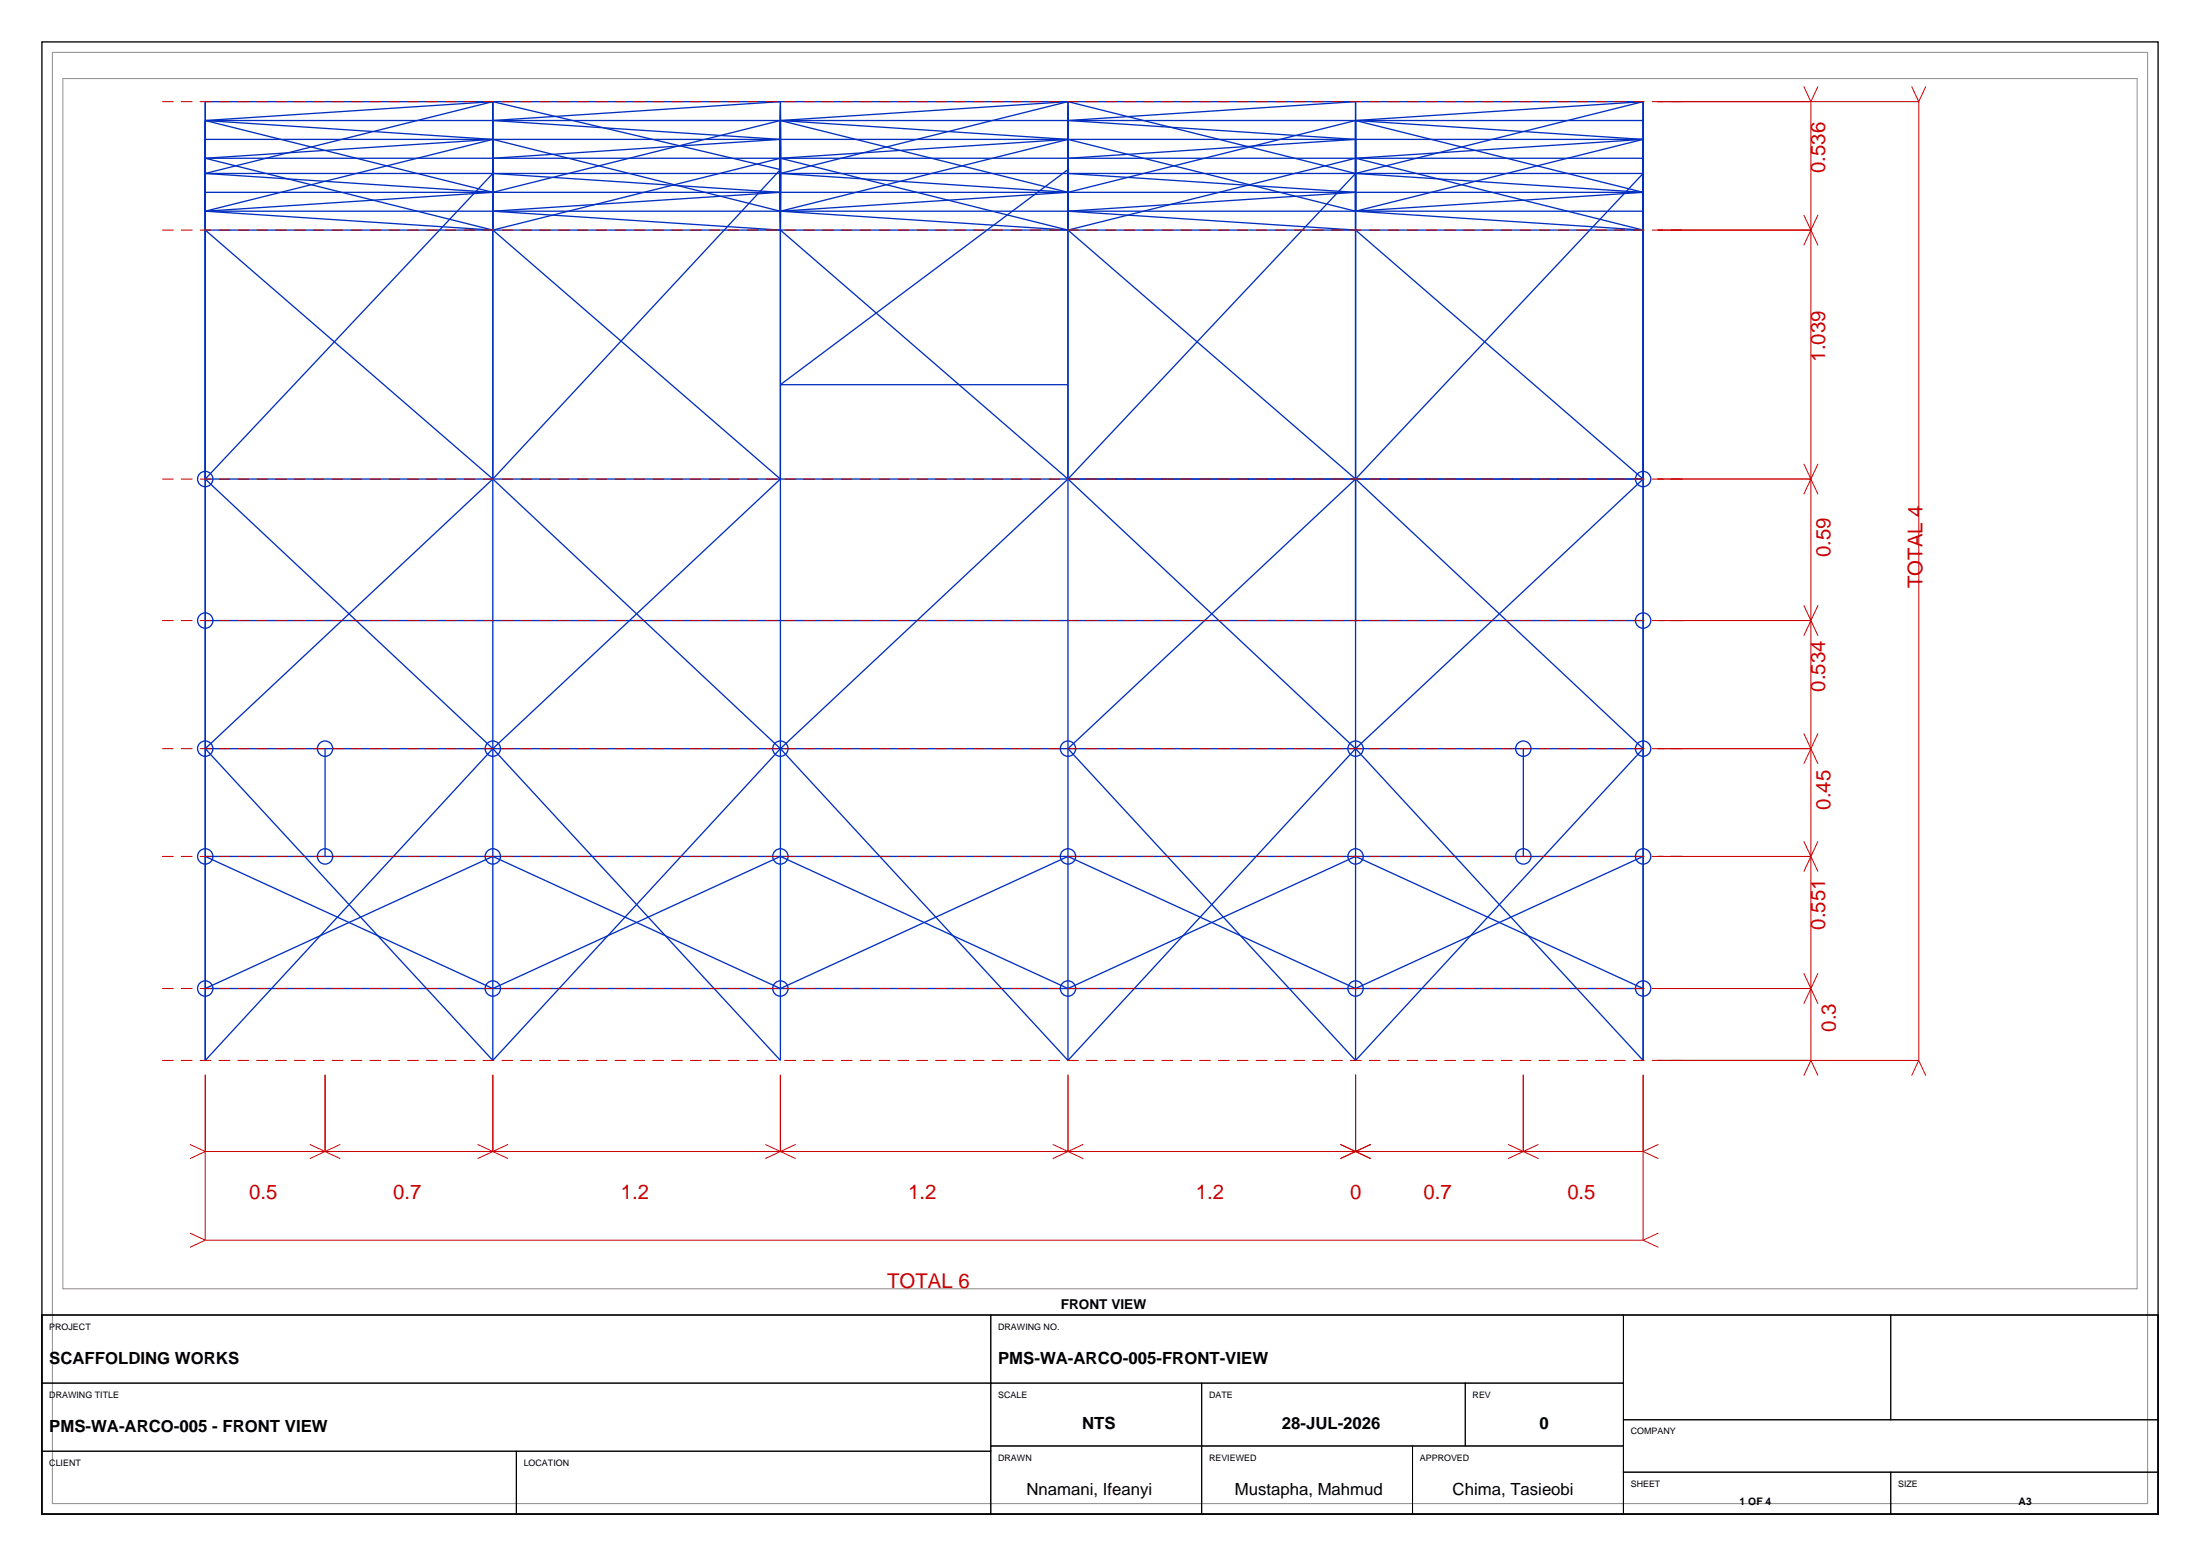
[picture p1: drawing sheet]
<svg xmlns="http://www.w3.org/2000/svg" width="420mm" height="297mm" viewBox="0 0 420 297" stroke-linecap="round" stroke-linejoin="round" font-family="sans-serif">
<path d="M8 8h404v281h-404zM8 251h404v38h-404z" fill="none" stroke="#000" stroke-width=".25"/>
<path d="M10 10h400v277h-400zM12 15h396v231h-396z" fill="none" stroke="#8c8c8c" stroke-width=".19"/>
<g fill="none" stroke="#002ebf" stroke-width=".25">
<path d="M94.1 19.4v183M94.1 19.4l54.9 13-54.9 59M94.1 19.4l-54.9 13.7M94.1 19.4l-54.9 3.6M203.9 19.4v183M203.9 19.4l-54.9 13.7 54.9 3.6M203.9 19.4l54.9 13.7M203.9 19.4l-54.9 3.6M313.7 19.4h-274.5v183l54.9-59.5M313.7 19.4v183l-54.9-59.5M313.7 19.4l-54.9 13.7M313.7 19.4l-54.9 3.6"/>
<path d="M39.2 33.1h274.5l-54.9 58.3M39.2 30.2h274.5M39.2 26.6h274.5M39.2 23h274.5M39.2 36.7h274.5M39.2 30.2l54.9 13.7M39.2 23l54.9 13.7M39.2 23l54.9 3.6M39.2 33.1l54.9 3.6M94.1 30.2l54.9-3.6-54.9-3.6 54.9-3.6v183l-54.9-59.5M94.1 26.6l-54.9 13.7M94.1 26.6l54.9 13.7"/>
<path d="M94.1 26.6l-54.9 3.6M94.1 36.7l-54.9 3.6M149 30.2l-54.9 13.7M149 30.2l54.9 13.7M149 23l-54.9 13.7M149 23l54.9 13.7M149 23l54.9 3.6M203.9 30.2l54.9-3.6-54.9-3.6 54.9-3.6v183M203.9 32.4l-54.9 41h54.9M203.9 26.6l-54.9 13.7M203.9 26.6l54.9 13.7M203.9 26.6l-54.9 3.6"/>
<path d="M203.9 36.7l-54.9 3.6M203.9 33.1l54.9 3.6-54.9 3.6 54.9 3.6 54.9 47.5M258.8 33.1l-54.9 58.3M258.8 33.1l54.9 3.6M258.8 30.2l-54.9 13.7M258.8 30.2l54.9 13.7M258.8 23l-54.9 13.7M258.8 23l54.9 13.7M258.8 23l54.9 3.6M313.7 26.6l-54.9 13.7M313.7 26.6l-54.9 3.6M313.7 36.7l-54.9 3.6"/>
<path d="M39.2 40.3h274.5M39.2 40.3l54.9 3.6M94.1 43.9l54.9 47.5-54.9 51.5M149 40.3l54.9 3.6M203.9 43.9l54.9 47.5M258.8 40.3l54.9 3.6M313.7 43.9h-274.5l54.9 47.5M39.2 91.4h274.5M39.2 91.4l54.9-58.3 54.9 3.6-54.9 3.6 54.9 3.6 54.9 47.5M39.2 91.4l54.9 51.5M94.1 91.4l54.9 51.5M94.1 91.4l-54.9 51.5"/>
<path d="M203.9 91.4l54.9 51.5M203.9 91.4l-54.9 51.5M258.8 91.4l54.9 51.5M258.8 91.4l-54.9 51.5 54.9 59.5M313.7 91.4l-54.9 51.5M39.2 118.4h274.5M39.2 142.9h274.5M39.2 142.9l54.9 59.5M62.1 142.9v20.6M149 142.9l-54.9 59.5M149 142.9l54.9 59.5M258.8 142.9l-54.9 59.5"/>
<path d="M290.8 142.9v20.6M313.7 142.9l-54.9 59.5M39.2 163.5h274.5l-54.9 25.2-54.9-25.2-54.9 25.2-54.9-25.2-54.9 25.2h274.5l-54.9-25.2-54.9 25.2-54.9-25.2-54.9 25.2z"/>
<circle cx="39.2" cy="91.4" r="1.46"/>
<circle cx="313.7" cy="91.4" r="1.46"/>
<circle cx="39.2" cy="118.5" r="1.46"/>
<circle cx="313.7" cy="118.5" r="1.46"/>
<circle cx="39.2" cy="142.9" r="1.46"/>
<circle cx="62.1" cy="142.9" r="1.46"/>
<circle cx="94.1" cy="142.9" r="1.46"/>
<circle cx="149" cy="142.9" r="1.46"/>
<circle cx="203.9" cy="142.9" r="1.46"/>
<circle cx="258.8" cy="142.9" r="1.46"/>
<circle cx="290.8" cy="142.9" r="1.46"/>
<circle cx="313.7" cy="142.9" r="1.46"/>
<circle cx="39.2" cy="163.5" r="1.46"/>
<circle cx="62.1" cy="163.5" r="1.46"/>
<circle cx="94.1" cy="163.5" r="1.46"/>
<circle cx="149" cy="163.5" r="1.46"/>
<circle cx="203.9" cy="163.5" r="1.46"/>
<circle cx="258.8" cy="163.5" r="1.46"/>
<circle cx="290.8" cy="163.5" r="1.46"/>
<circle cx="313.7" cy="163.5" r="1.46"/>
<circle cx="39.2" cy="188.7" r="1.46"/>
<circle cx="94.1" cy="188.7" r="1.46"/>
<circle cx="149" cy="188.7" r="1.46"/>
<circle cx="203.9" cy="188.7" r="1.46"/>
<circle cx="258.8" cy="188.7" r="1.46"/>
<circle cx="313.7" cy="188.7" r="1.46"/>
</g>
<path d="M30.9 19.4h291M30.9 43.9h291M30.9 91.4h291M30.9 118.4h291M30.9 142.9h291M30.9 163.5h291M30.9 188.7h291M30.9 202.4h291" fill="none" stroke="#c00" stroke-width=".19" stroke-dasharray="2.2 1.4" stroke-linecap="butt"/>
<g fill="none" stroke="#c00" stroke-width=".19">
<path d="M316.4 19.4h49.9M344.4 16.5l1.3 2.9M345.7 19.4v183M347.1 16.5l-1.4 2.9M365 16.5l1.3 2.9M366.3 19.4v183M367.7 16.5l-1.4 2.9M316.4 43.9h29.3M344.4 41l2.7 5.8M347.1 41l-2.7 5.8M316.4 91.4h29.3M344.4 88.5l2.7 5.8"/>
<path d="M347.1 88.5l-2.7 5.8M316.4 118.4h29.3M344.4 115.5l2.7 5.9M347.1 115.5l-2.7 5.9M344.4 140l2.7 5.8M347.1 140l-2.7 5.8M316.4 142.9h29.3M316.4 163.5h29.3M344.4 160.6l2.7 5.8M347.1 160.6l-2.7 5.8M316.4 188.7h29.3M344.4 185.8l2.7 5.8"/>
<path d="M347.1 185.8l-2.7 5.8M36.3 218.4l2.9 1.4M39.2 205.2v31.5M39.2 219.8h274.5M39.2 219.8l-2.9 1.3M59.2 218.4l5.8 2.7M62.1 205.2v14.6M65 218.4l-5.8 2.7M91.2 218.4l5.8 2.7M94.1 205.2v14.6M97 218.4l-5.8 2.7M146.1 218.4l5.8 2.7"/>
<path d="M149 205.2v14.6M151.9 218.4l-5.8 2.7M201 218.4l5.8 2.7M203.9 205.2v14.6M206.8 218.4l-5.8 2.7M255.9 218.4l5.8 2.7M258.8 205.2v14.6M261.7 218.4l-5.8 2.7M287.9 218.4l5.8 2.7M290.8 205.2v14.6M293.7 218.4l-5.8 2.7M313.7 205.2v31.5"/>
<path d="M313.7 219.8l2.9 1.3M316.4 202.4h49.9M316.6 218.4l-2.9 1.4M345.7 202.4l-1.3 2.9M345.7 202.4l1.4 2.9M366.3 202.4l-1.3 2.9M366.3 202.4l1.4 2.9M36.3 235.4l2.9 1.3M39.2 236.7h274.5M39.2 236.7l-2.9 1.4M313.7 236.7l2.9 1.4M316.6 235.4l-2.9 1.3"/>
</g>
<g fill="none" stroke="#000" stroke-width=".19">
<path d="M8 251h181.2v13h-181.2zM189.2 251h120.7v13h-120.7zM309.9 251h51.1v20h-51.1zM361 251h51v20h-51zM8 264h181.2v13h-181.2zM8 277h90.6v12h-90.6zM98.6 277h90.6v12h-90.6zM189.2 264h40.2v12h-40.2zM189.2 276h40.2v13h-40.2zM229.4 264h50.3v12h-50.3zM229.4 276h40.3v13h-40.3zM269.7 276h40.2v13h-40.2z"/>
<path d="M279.7 264h30.2v12h-30.2zM309.9 271h102.1v10h-102.1zM309.9 281h51.1v8h-51.1zM361 281h51v8h-51z"/>
</g>
<g font-size="3.9" fill="#c00">
<text x="348.4" y="33" transform="rotate(-90 348.4 33)">0.536</text>
<text x="348.4" y="69" transform="rotate(-90 348.4 69)">1.039</text>
<text x="349.4" y="106.3" transform="rotate(-90 349.4 106.3)">0.59</text>
<text x="367" y="112.3" transform="rotate(-90 367 112.3)">TOTAL 4</text>
<text x="348.4" y="132" transform="rotate(-90 348.4 132)">0.534</text>
<text x="349.4" y="154.5" transform="rotate(-90 349.4 154.5)">0.45</text>
<text x="348.4" y="177.4" transform="rotate(-90 348.4 177.4)">0.551</text>
<text x="350.5" y="196.9" transform="rotate(-90 350.5 196.9)">0.3</text>
<text x="47.6" y="228.9">0.5</text>
<text x="75" y="228.9">0.7</text>
<text x="118.5" y="228.9">1.2</text>
<text x="173.4" y="228.9">1.2</text>
<text x="228.3" y="228.9">1.2</text>
<text x="257.8" y="228.9">0</text>
<text x="271.8" y="228.9">0.7</text>
<text x="299.2" y="228.9">0.5</text>
<text x="169.4" y="245.9">TOTAL 6</text>
</g>
<g font-size="3.2">
<text x="9.4" y="260.3">SCAFFOLDING WORKS</text>
<text x="190.6" y="260.3">PMS-WA-ARCO-005-FRONT-VIEW</text>
<text x="9.4" y="273.3">PMS-WA-ARCO-005 - FRONT VIEW</text>
<text x="206.6" y="272.8">NTS</text>
<text x="244.7" y="272.8">28-JUL-2026</text>
<text x="293.9" y="272.8">0</text>
<text x="196" y="285.4">Nnamani, Ifeanyi</text>
<text x="235.7" y="285.4">Mustapha, Mahmud</text>
<text x="277.3" y="285.4">Chima, Tasieobi</text>
</g>
<text font-size="2.6" x="202.5" y="249.8">FRONT VIEW</text>
<g font-size="2">
<text x="332.1" y="287.2">1 OF 4</text>
<text x="385.4" y="287.2">A3</text>
</g>
<g font-size="1.7">
<text x="9.4" y="253.8">PROJECT</text>
<text x="190.6" y="253.8">DRAWING NO.</text>
<text x="9.4" y="266.8">DRAWING TITLE</text>
<text x="190.6" y="266.8">SCALE</text>
<text x="230.8" y="266.8">DATE</text>
<text x="281.1" y="266.8">REV</text>
<text x="311.3" y="273.8">COMPANY</text>
<text x="9.4" y="279.8">CLIENT</text>
<text x="100" y="279.8">LOCATION</text>
<text x="190.6" y="278.8">DRAWN</text>
<text x="230.8" y="278.8">REVIEWED</text>
<text x="271.1" y="278.8">APPROVED</text>
<text x="311.3" y="283.8">SHEET</text>
<text x="362.4" y="283.8">SIZE</text>
</g>
</svg>
